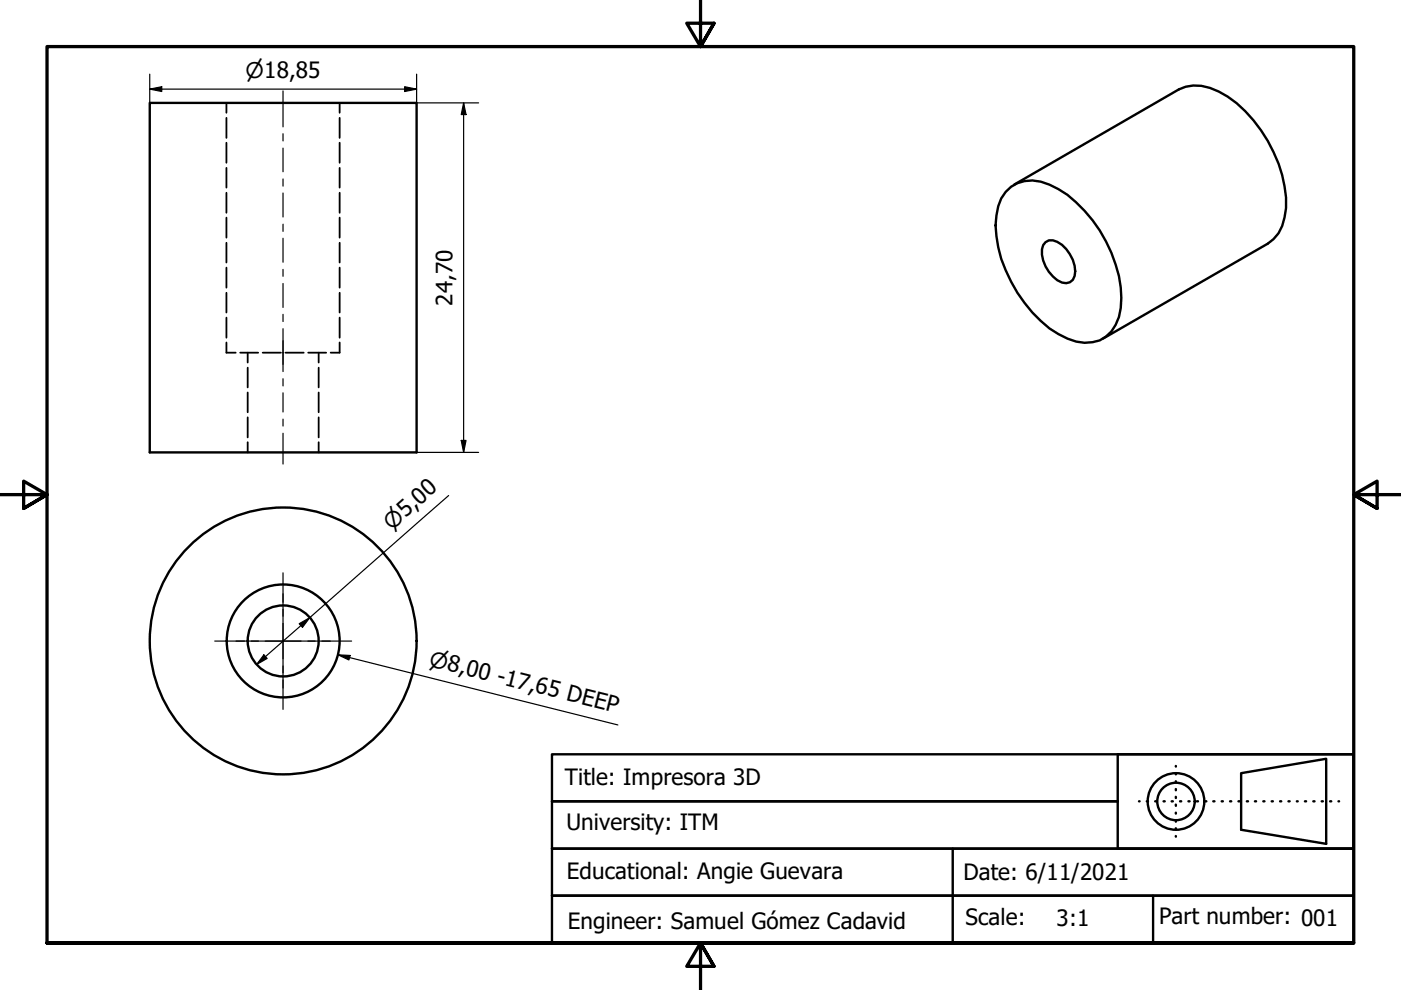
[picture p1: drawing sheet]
<svg xmlns="http://www.w3.org/2000/svg" width="297mm" height="210mm" viewBox="0 0 297 210" stroke-linecap="round" stroke-linejoin="round" font-family="sans-serif">
<!-- layer: Visible (ISO) -->
<g fill="none" stroke="#000" stroke-width=".51">
<path d="M31.7 21.8h56.6v74.1h-56.6zM215 39.2l34.9-20.2a8.9 8.9 0 0 1 8.5 .4 26.9 26.9 0 0 1 11.6 12.8 25.3 25.3 0 0 1 2.7 11.9 9.4 9.4 0 0 1-3.9 7.6l-34.9 20.1M213.2 40.7a7.6 7.6 0 0 1 9.3-1.5 26 26 0 0 1 12 12 23.2 23.2 0 0 1 2.7 16 7.2 7.2 0 0 1-9 5.2 20.6 20.6 0 0 1-11-8.2 29.6 29.6 0 0 1-6.1-16.4 11.1 11.1 0 0 1 2.1-7.1zM221.7 51.3a2.75 2.75 0 0 1 3.5 .6 7.3 7.3 0 0 1 2.6 6.6 1.95 1.95 0 0 1-2.6 1.4 7.4 7.4 0 0 1-4.3-7l.3-.9z"/>
<circle cx="60" cy="135.9" r="28.3"/>
<circle cx="60" cy="135.9" r="7.5"/>
<circle cx="60" cy="135.9" r="12"/>
</g>
<!-- layer: Hidden (ISO) -->
<g fill="none" stroke="#000" stroke-width=".38">
<path d="M48 21.8v2.1M48 25v4.2M48 30.3v4.2M48 35.6v4.2M72 21.8v2.1M72 25v4.2M72 30.3v4.2M72 35.6v4.2M48 40.9v4.2M48 46.1v4.3M48 51.5v4.2M48 56.7v4.3"/>
<path d="M72 40.9v4.2M72 46.1v4.3M72 51.5v4.2M72 56.7v4.3M48 72.6v2.2h2M48 62.1v4.2M48 67.3v4.3M50.9 74.8h3.8M52.5 74.8v2.1M52.5 77.9v4.2M55.7 74.8h3.9M60.5 74.8h3.9"/>
<path d="M65.3 74.8h3.9M67.6 74.8v2.1M67.6 77.9v4.2M72 72.6v2.2h-1.9M72 62.1v4.2M72 67.3v4.3M52.5 83.2v4.2M52.5 88.5v4.2M52.5 93.8v2.1M67.6 83.2v4.2M67.6 88.5v4.2M67.6 93.8v2.1"/>
</g>
<!-- layer: Border (ISO) -->
<path d="M148.5 -.1v10l-2.9-5h5.8l-2.9 5 2.9-5M0 104.9h10l-5-2.9v5.8l5-2.9-5 2.9M297 104.9h-10l5-2.9v5.8l-5-2.9 5 2.9M10 199.9v-190h277v190h-277h277M151.4 204.9l-2.9-5 2.9 5h-5.8l2.9-5v10" fill="none" stroke="#000" stroke-width=".7"/>
<!-- layer: Title (ISO) -->
<g fill="none" stroke="#000" stroke-width=".51">
<path d="M117 159.9h170v20h-170v10h170v10h-170v-10h170v-10h-170v-10h120h-120zM237 159.9h50v20h-50zM202 179.9v20M241.5 169.9h.1M243.1 169.9h.3M244.9 169.9h.3M246.7 169.9h.3M248.4 169.9h.3M249.3 162.4v.1M249.3 163.9v.3M249.3 165.6v.2M249.3 167.3v.2"/>
<path d="M249.3 168.9v.3M249.3 170.6v.3M249.3 172.3v.2M249.3 174v.2M249.3 175.6v.3M249.3 177.3v.1M250.2 169.9h.2M252 169.9h.2M253.7 169.9h.3M255.5 169.9h.3M257.2 169.9h.3M259 169.9h.3"/>
<path d="M260.8 169.9h.2M262.6 169.9h.2M263.1 163.9l18.1-3v18l-18.1-3zM264.4 169.9h.2M266.1 169.9h.2M267.8 169.9h.3M269.6 169.9h.3M271.4 169.9h.3M273.2 169.9h.2M275 169.9h.1M276.7 169.9h.2M278.4 169.9h.3"/>
<path d="M280.2 169.9h.3M282 169.9h.3M283.8 169.9h.1M244.5 189.9v10"/>
<circle cx="249.3" cy="169.9" r="6"/>
<circle cx="249.3" cy="169.9" r="4"/>
</g>
<!-- layer: Dimension (ISO) -->
<path d="M31.7 18.9l2.6-.5v1zM31.7 18.9h56.6M31.7 15.7v6.1M85.8 18.4l2.5 .5-2.5 .5zM88.3 15.7v6.1h13.2M98.3 21.8l.5 2.5h-1zM98.3 21.8v74.1M88.3 95.9h13.2M97.8 93.4h1l-.5 2.5zM95.1 105.1l-40.7 35.8M55.9 138.8l.7 .8-2.2 1.3zM63.4 132.2l2.3-1.2-1.6 2z" fill="none" stroke="#000" stroke-width=".25"/>
<g fill="#000">
<path d="M31.7 18.9l2.6-.5v1z" fill-rule="evenodd"/>
<path d="M85.8 18.4l2.5 .5-2.5 .5z" fill-rule="evenodd"/>
<path d="M98.3 21.8l.5 2.5h-1z" fill-rule="evenodd"/>
<path d="M97.8 93.4h1l-.5 2.5z" fill-rule="evenodd"/>
<path d="M55.9 138.8l.7 .8-2.2 1.3z" fill-rule="evenodd"/>
<path d="M63.4 132.2l2.3-1.2-1.6 2z" fill-rule="evenodd"/>
</g>
<!-- layer: Centerline (ISO) -->
<g fill="none" stroke="#000" stroke-width=".25">
<path d="M60 19.3v7.6M60 28.4v1.5M60 31.4v5M60 37.9v1.6M60 40.9v5.1M60 47.5v1.6M60 50.5v5.1M60 57.1v1.5M60 60.1v5.1M60 66.6v1.6M60 69.7v9.1M60 80.3v1.5"/>
<path d="M60 83.3v4M60 88.9v1.4M60 91.9v6.5"/>
</g>
<!-- layer: Center Mark (ISO) -->
<path d="M45.5 135.9h6.3M50 135.9h20M53.3 135.9h1.5M56.3 135.9h7.5M60 125.9v20M60 121.4v6.3M60 129.2v1.5M60 132.2v7.5M65.3 135.9h1.5M68.3 135.9h6.2M60 141.2v1.5M60 144.2v6.2" fill="none" stroke="#000" stroke-width=".25"/>
<!-- layer: Symbol (ISO) -->
<path d="M71.7 138.8l2.5 .2-.2 .9zM71.7 138.8l59.3 14.9" fill="none" stroke="#000" stroke-width=".25"/>
<path d="M71.7 138.8l2.5 .2-.2 .9z" fill-rule="evenodd" fill="#000"/>
<g font-size="4.8">
<text x="95.9" y="64.8" transform="rotate(-90 95.9 64.8)">24,70</text>
<text x="119.8" y="166.5">Title: Impresora 3D</text>
<text x="120.1" y="176">University: ITM</text>
<text x="120.2" y="186.3">Educational: Angie Guevara</text>
<text x="204.3" y="186.6">Date: 6/11/2021</text>
<text x="120.4" y="196.9">Engineer: Samuel Gómez Cadavid</text>
<text x="204.7" y="196.1">Scale:</text>
<text x="224" y="196.3">3:1</text>
<text x="245.7" y="195.9">Part number: 001</text>
</g>
<g font-size="4.6">
<text x="52.1" y="16.5">⌀18,85</text>
<text x="83.1" y="112.5" transform="rotate(-41 83.1 112.5)">⌀5,00</text>
<text x="90.8" y="141.1" transform="rotate(14 90.8 141.1)">⌀8,00 -17,65 DEEP</text>
</g>
</svg>
